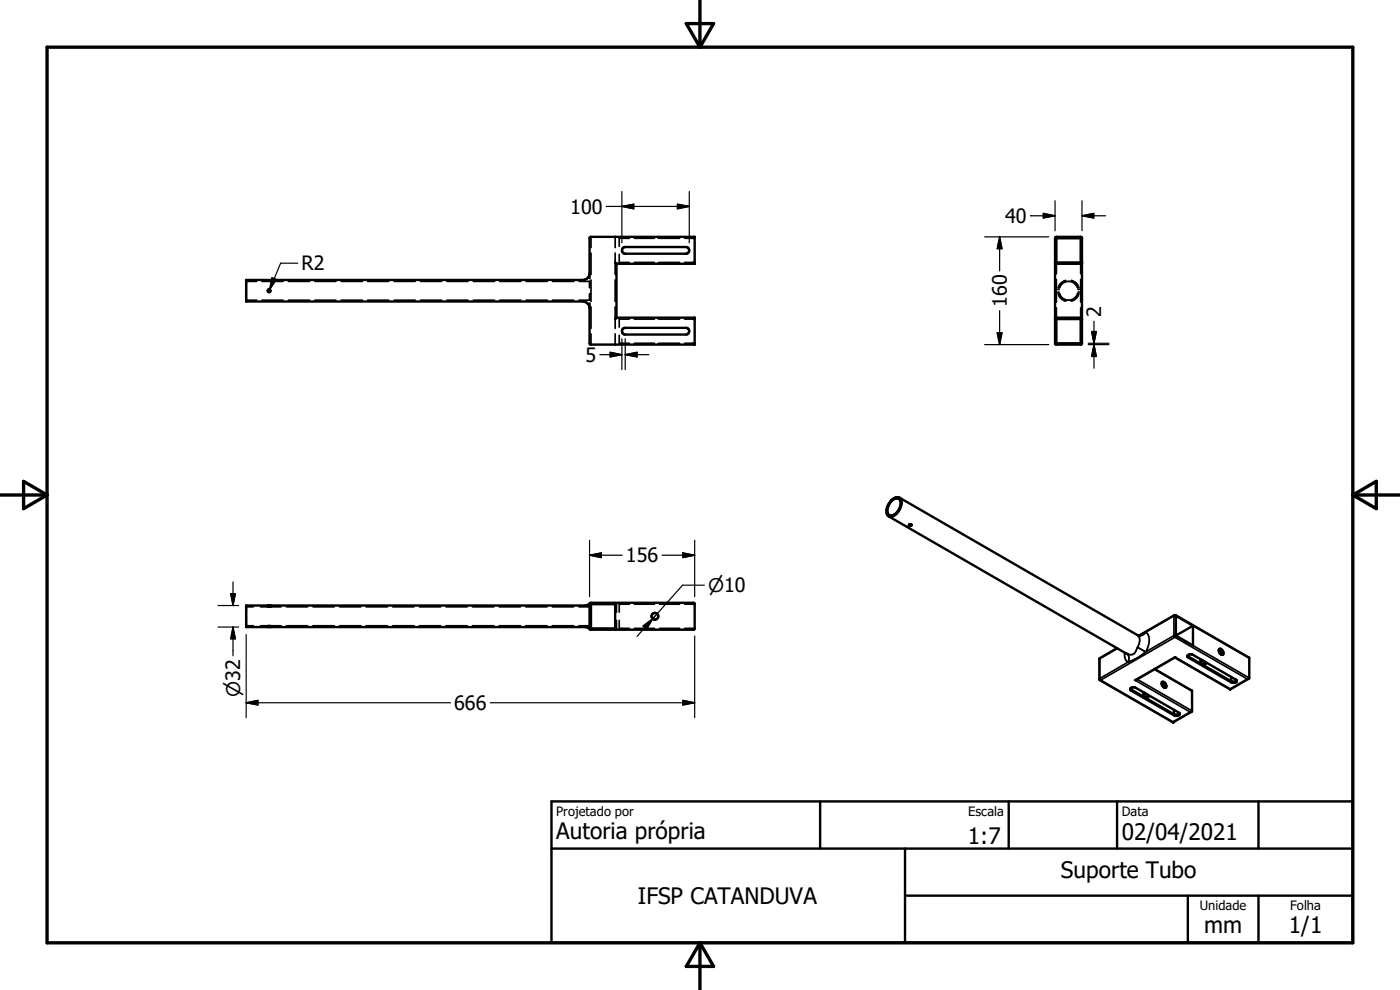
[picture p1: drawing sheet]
<svg xmlns="http://www.w3.org/2000/svg" width="297mm" height="210mm" viewBox="0 0 297 210" stroke-linecap="round" stroke-linejoin="round" font-family="sans-serif">
<g fill="none" stroke="#000" stroke-width=".51">
<path d="M125.1 58a1.39 1.39 0 0 1-1.4 1.4h-71.5v4.6h71.5a1.43 1.43 0 0 1 1.4 1.4M130.5 55.7l.3 .3M130.8 56v11.4M132.3 52.5l13.2-.1a.71 .71 0 0 1 .7 .7 .71 .71 0 0 1-.7 .7h-12.9a.72 .72 0 0 1-.6-.5 .72 .72 0 0 1 .3-.8zM147.1 55.7l.2 .3M147.4 50.2l-22.1 .1-.2 .2v8.5M147.4 50.2v5.8h-16.6M147.4 50.2l-.3 .3M223.8 55.7l.2 .3h5.3l.2-.2M223.9 50.4l.2-.2h5.2l.2 .2v22.5l-.2 .2h-5.3l-.2-.3zM224.1 50.5h5.2v5.2h-5.2zM125.1 64.4v8.4l.3 .3h22v-5.7"/>
<path d="M130.8 67.4l-.3 .3M130.8 67.4h16.6M132.1 69.8l.5-.3h12.9a.71 .71 0 0 1 .7 .8 .71 .71 0 0 1-.7 .7h-12.9a.72 .72 0 0 1-.6-.5 .72 .72 0 0 1 .1-.7zM147.1 72.8l.2 .3M147.4 67.4l-.3 .3M224.1 67.7h5.2v5.1h-5.2zM229.5 67.6l-.2-.2h-5.2l-.3 .3M188.5 109.5l50.5 29.2M189.1 106.1a1.29 1.29 0 0 1 2-.3 3 3 0 0 1-2.2 3.8 1.18 1.18 0 0 1-.8-1.6l.3-1zM189.2 106.3a1.03 1.03 0 0 1 1.8-.1 2.68 2.68 0 0 1-2 3.2 1.25 1.25 0 0 1-.6-2zM190.8 105.6l50.5 29.1 .5 .1M192.9 111.3h.4"/>
<path d="M193.3 111.3a.22 .22 0 0 1-.2 .3 .22 .22 0 0 1-.2-.3M193.3 111.3h-.4M52.2 128.5h71.9l.5-.1 .8-.5h21.7l.3 .3v5.1l-.2 .3h-21.8l-.8-.5-.5-.1h-71.9zM56.9 133h-.1M125.1 128l.1 5.5M125.4 128.2h5.1v5.1h-5.1zM237 137.5l-3.8 2.3 .1 4.4 15.6 9M239 138.7h.1M241.7 134.8l7.4-4.3h.3l15.6 9v4.3l-.4 .2M249.3 139.4v.1M249.3 139.5l-8.5 4.8M249.3 139.5l11.7 6.8 3.9-2.3"/>
<path d="M251.9 139.1l9.3 5.4M251.9 139.1l.5-.3h.5l9.4 5.5a.52 .52 0 0 1-.2 .5 .52 .52 0 0 1-.6 .1l-9.4-5.4-.2-.2zM253.1 132.7l-3.6 2.1M253.1 132.7l-3.6-2.1v4.2M253.1 132.7v4.2l-3.6-2.1M254.8 140a.92 .92 0 0 1 .7 1.2M254.8 139.9a.76 .76 0 0 0 .1 .9 .76 .76 0 0 0 .8 .2l-.1-.6M258.6 137.7a.76 .76 0 0 1 .8 .4 .76 .76 0 0 1 0 .8 .89 .89 0 0 1-.8-1.2zM258.6 137.8a.95 .95 0 0 1 .7 1.1M239.8 146.1l9.3 5.4M239.9 146l.5-.2 .6 .1 9.1 5.3a.42 .42 0 0 1 .1 .5 .42 .42 0 0 1-.6 .2l-.5-.2-9.1-5.2-.2-.3zM242.7 147a.9 .9 0 0 1 .6 1.1"/>
<path d="M242.7 146.9a.74 .74 0 0 0 .1 .8 .74 .74 0 0 0 .7 .3v-.6M245 141.9l7.9 4.7v4.3l-.4 .2M246.5 144.7a.91 .91 0 0 1 .7 1.2M246.5 144.7a.76 .76 0 0 1 .8 .3 .76 .76 0 0 1 0 .9 .89 .89 0 0 1-.8-1.2zM248.9 153.1v.1M249.1 150.6v.9M250.2 151.3a.99 .99 0 0 1-1.1 .2M252.8 151l-3.9 2.2M261 146.2h.1M261.2 143.6v.9M262.4 144.4l-.5 .2-.7-.1M117 170h170v30h-170z"/>
<path d="M174 170v10M214 170v10M237 170v10M267 170v10M117 180h170M192 180v20M192 190h95M252 190v10M267 190v10"/>
<circle cx="57.1" cy="61.7" r=".29"/>
<circle cx="138.9" cy="130.7" r=".71"/>
</g>
<g fill="none" stroke="#000" stroke-width=".36">
<path d="M52.2 59.7h2.3M55.6 59.7h4.5M61.2 59.7h4.5M66.8 59.7h4.5M72.4 59.7h4.5M78 59.7h4.5M83.6 59.7h4.5M89.2 59.7h4.5M94.8 59.7h4.5M100.4 59.7h4.5M106 59.7h4.5M111.6 59.7h4.5"/>
<path d="M117.2 59.7h4.5M122.8 59.7h2.3v1.3M125.4 50.2v2.3M125.4 53.7v4.5M125.4 59.4v4.6M130.5 50.2v2.3M130.5 53.7v4.5M130.5 59.4v4.6M131.4 54v1.7h2.1M133.5 50.5h-2.1v1.7M134.6 50.5h4.2M134.6 55.7h4.2"/>
<path d="M138.2 50.2v.1M138.2 50.4v.1M138.2 55.7v.1M138.2 55.9v.1M139.7 50.2v.1M139.7 50.4v.1M139.7 55.7v.1M139.7 55.9v.1M139.9 50.5h4.3M139.9 55.7h4.3M145.2 50.5h2.2M145.2 55.7h2.2"/>
<path d="M223.8 53.8h.1M223.8 52.4h.1M224 53.8h.1M224 52.4h.1M224.1 50.2v.1M224.1 50.4v.1M224.1 55.7v2.4M224.1 59.3v4.8M226 50.2v.1M226 50.4v.1M226 55.7v.1M226 55.9v.1"/>
<path d="M226.1 59.5a2.19 2.19 0 0 0-1.6 1.6M227.3 59.5a2.13 2.13 0 0 1 1.6 1.6M227.4 50.2v.1M227.4 50.4v.1M227.4 55.7v.1M227.4 55.9v.1M229.3 50.2v.1M229.3 50.4v.1M229.3 55.7v2.4M229.3 59.3v4.8M229.3 53.8h.1M229.3 52.4h.1"/>
<path d="M229.4 53.8h.1M229.4 52.4h.1M52.2 63.7h2.3M55.6 63.7h4.5M61.2 63.7h4.5M66.8 63.7h4.5M72.4 63.7h4.5M78 63.7h4.5M83.6 63.7h4.5M89.2 63.7h4.5M94.8 63.7h4.5M100.4 63.7h4.5"/>
<path d="M106 63.7h4.5M111.6 63.7h4.5M117.2 63.7h4.5M125.1 62.4v1.3h-2.3M125.4 65.1v4.6M125.4 70.8v2.3M130.5 65.1v4.6M130.5 70.8v2.3M131.4 71.1v1.7h2.1M133.5 67.7h-2.1v1.7M134.6 67.7h4.2M134.6 72.8h4.2"/>
<path d="M138.2 67.4v.1M138.2 67.6v.1M138.2 72.8v.1M138.2 73v.1M139.7 67.4v.1M139.7 67.6v.1M139.7 72.8v.1M139.7 73v.1M139.9 67.7h4.3M139.9 72.8h4.3M145.2 67.7h2.2M145.2 72.8h2.2"/>
<path d="M223.8 71h.1M223.8 69.5h.1M224 71h.1M224 69.5h.1M224.1 65.3v2.4M224.1 72.8v.1M224.1 73v.1M224.4 62h.1M224.4 61.4h.1M224.5 62.3a2.19 2.19 0 0 0 1.6 1.6M224.6 62h.1M224.6 61.4h.1"/>
<path d="M224.8 62.3a1.99 1.99 0 0 0 1.9 1.4 1.99 1.99 0 0 0 1.9-1.4M224.8 61.1a1.99 1.99 0 0 1 1.9-1.4 1.99 1.99 0 0 1 1.9 1.4M226 67.4v.1M226 67.6v.1M226 72.8v.1M226 73v.1M227.4 67.4v.1M227.4 67.6v.1M227.4 72.8v.1M227.4 73v.1M228.7 62h.1M228.7 61.4h.1"/>
<path d="M228.9 62h.1M228.9 61.4h.1M228.9 62.3a2.19 2.19 0 0 1-1.6 1.6M229.3 65.3v2.4M229.3 72.8v.1M229.3 73v.1M229.3 71h.1M229.3 69.5h.1M229.4 71h.1M229.4 69.5h.1M52.2 128.7h1.5M52.2 132.7h1.5"/>
<path d="M55.3 128.7l1.7 .1M55.3 132.7h1.5M56.8 128.5v.1M56.8 128.6v.1M56.8 132.7v.1M56.8 132.9v.1M57 132.7h-.2M57.2 132.7l.2 .1M57.4 128.5v.1M57.4 128.6v.1M57.4 132.9v.1M57.4 132.7h2.2"/>
<path d="M59.6 128.7l-2.4 .1M60.8 128.7h4.5M60.8 132.7h4.5M66.4 128.7h4.5M66.4 132.7h4.5M72 128.7h4.6M72 132.7h4.6M77.7 128.7h4.5M77.7 132.7h4.5M83.3 128.7h4.5M83.3 132.7h4.5M89 128.7h4.5"/>
<path d="M89 132.7h4.5M94.6 128.7h4.5M94.6 132.7h4.5M100.3 128.7h4.5M100.3 132.7h4.5M105.9 128.7h4.5M105.9 132.7h4.5M111.5 128.7h4.6M111.5 132.7h4.6M117.2 128.7h4.5M117.2 132.7h4.5M122.8 128.7h2.3"/>
<path d="M122.8 132.7h2.3M130.5 127.9h.2M130.7 133.6h-.2M130.8 128v1.9M130.8 131.6v1.9M131.4 131.6v1.7h2.1M131.9 127.9v.1M131.9 128.1v.1M131.9 133.3v.1M131.9 133.5v.1M133.5 128.2h-2.1v1.7M134.6 128.2h4.2"/>
<path d="M134.6 133.3h4.2M139.9 128.2h4.3M139.9 133.3h4.3M145.2 128.2h2.2M145.2 133.3h2.2M146.2 127.9v.1M146.2 128.1v.1M146.2 133.3v.1M146.2 133.5v.1M233.3 139.7v4.2M233.3 139.7l-.1 .2M233.4 139.6l-.1 .1"/>
<path d="M237.1 137.5l-3.8 2.2M238.6 138.4l.1 1.4 .6 .7M241.3 134.7h.1M241.3 134.7a2.11 2.11 0 0 1-.1 2.8 1.43 1.43 0 0 1-2.2 1.2 1.3 1.3 0 0 1 .3 1.8M241.3 137.3l1.8 1M243.1 134.1a1.35 1.35 0 0 1-1.8 .6M243.1 134.1a2.75 2.75 0 0 1 .4 3.3l-.4 .9M243.1 138.3l-1.9 1.3-1.9 .9M243.1 134.1l-1.4 .7M249.1 130.6v4.2M249.1 130.6l-6 3.5M249.1 134.8l-6 3.5"/>
<path d="M249.1 134.8h.4l-.2 .4M249.1 134.8l.2 .4M249.1 130.5v.1M249.3 135.2l-15.8 9.1M249.3 135.2l15.3 8.8-3.6 2.2-11.7-6.8-8.5 4.9 11.7 6.8-3.6 2-15.4-8.8M249.4 130.5l.1 .1h-.4M252.1 139.3v.2M253.1 136.9l11.9 6.9M253.1 132.7l11.9 6.9M233.3 143.9l.2 .4M233.3 143.9l-.1 .1M233.5 144.3h-.1"/>
<path d="M239.3 140.5l-6 3.4M240 146.3v.2M241.3 144.1l11.6 6.7M244.9 142l8 4.6M249.1 151.5v.2M261.2 144.5v.3"/>
</g>
<g fill="#000">
<circle cx="130.8" cy="56" r=".25"/>
<circle cx="125.1" cy="62.4" r=".18"/>
<circle cx="57" cy="132.7" r=".18"/>
<circle cx="57" cy="128.8" r=".18"/>
<circle cx="57.4" cy="133" r=".25"/>
<circle cx="57.4" cy="128.5" r=".25"/>
<circle cx="57.4" cy="128.7" r=".18"/>
<circle cx="239.1" cy="138.7" r=".25"/>
<circle cx="241.8" cy="134.8" r=".25"/>
<circle cx="249.3" cy="139.5" r=".25"/>
<circle cx="248.9" cy="153.2" r=".25"/>
</g>
<path d="M10 10h277v190h-277zM145.6 5h5.8l-2.9 5zM148.5 0v10M0 105h10M5 102.1l5 2.9-5 2.9zM287 105h10M287 105l5-2.9v5.8zM148.5 200v10M148.5 200l2.9 5h-5.8z" fill="none" stroke="#000" stroke-width=".71"/>
<g fill="none" stroke="#000" stroke-width=".25">
<path d="M57.7 58.9l.9 .4-1.4 2.1zM63.2 55.8h-3.7l-2.3 5.6M128.6 43.8h17.6M131.9 43.8l2.5-.5v1zM131.9 40.6v10.9M143.7 43.3l2.5 .5-2.5 .5zM146.2 40.6v10.9M208.9 50.2h13.6M212.1 50.2v7.3M212.1 50.2l.5 2.6h-1zM218.6 45.8h5.2M221.3 45.3l2.5 .5-2.5 .5z"/>
<path d="M223.8 42.6v6.3M229.5 45.8h5.1M229.5 45.8l2.5-.5v1zM229.5 42.6v6.3M127.3 75.2h4.6M129.4 74.7l2.5 .5-2.5 .5zM131.9 71.9v6.5M132.6 75.2h5M132.6 75.2l2.6-.5v1zM132.6 71.9v6.5M208.9 73.1h13.6M211.6 70.6h1l-.5 2.5z"/>
<path d="M212.1 65.9v7.2M230.9 73.1h4.4M230.9 72.8h4.4M231.6 70.3h1l-.5 2.5zM232.1 68.2v4.6M232.1 73.1v5M232.1 73.1l.5 2.5h-1zM125.1 117.8h6.9M125.1 117.8l2.5-.5v1zM125.1 114.6v12M140.5 117.8h6.9M144.9 117.3l2.5 .5-2.5 .5z"/>
<path d="M147.4 114.6v12M46.3 133h4.3M46.3 128.5h4.3M48.9 125.9h1l-.5 2.6zM49.4 123.4v5.1M49.4 133v6.1M49.4 133l.5 2.5h-1zM52.2 134.6v17.7M136.4 132.8l2.1-1.5-1.3 2.2zM138.5 131.3l-3.3 3.7M139.4 130.2l-.9 1.1M147.4 134.9v17.4"/>
<path d="M149.4 124.1h-4.6l-6.3 7.2M52.2 149.1h43.4M52.2 149.1l2.5-.5v1zM104 149.1h43.4M144.9 148.6l2.5 .5-2.5 .5z"/>
</g>
<g fill="#000" stroke="#000" stroke-width=".25">
<path d="M57.7 58.9l.9 .4-1.4 2.1zM131.9 43.8l2.5-.5v1zM143.7 43.3l2.5 .5-2.5 .5zM212.1 50.2l.5 2.6h-1zM221.3 45.3l2.5 .5-2.5 .5zM229.5 45.8l2.5-.5v1zM129.4 74.7l2.5 .5-2.5 .5zM132.6 75.2l2.6-.5v1zM211.6 70.6h1l-.5 2.5zM231.6 70.3h1l-.5 2.5zM232.1 73.1l.5 2.5h-1zM125.1 117.8l2.5-.5v1z"/>
<path d="M144.9 117.3l2.5 .5-2.5 .5zM48.9 125.9h1l-.5 2.6zM49.4 133l.5 2.5h-1zM136.4 132.8l2.1-1.5-1.3 2.2zM52.2 149.1l2.5-.5v1zM144.9 148.6l2.5 .5-2.5 .5z"/>
</g>
<g font-size="4.8">
<text x="118" y="178.1">Autoria própria</text>
<text x="205.4" y="179">1:7</text>
<text x="238" y="178.2">02/04/2021</text>
<text x="135.3" y="191.8">IFSP CATANDUVA</text>
<text x="225.1" y="186.4">Suporte Tubo</text>
<text x="255.4" y="197.9">mm</text>
<text x="273.4" y="198">1/1</text>
</g>
<g font-size="4.2">
<text x="121" y="45.3">100</text>
<text x="213.2" y="47.3">40</text>
<text x="64" y="57.4">R2</text>
<text x="213.6" y="65.1" transform="rotate(-90 213.6 65.1)">160</text>
<text x="233.6" y="67.4" transform="rotate(-90 233.6 67.4)">2</text>
<text x="124.2" y="76.8">5</text>
<text x="132.8" y="119.3">156</text>
<text x="96.4" y="150.6">666</text>
</g>
<g font-size="4">
<text x="150.2" y="125.6">n10</text>
<text x="50.9" y="147.9" transform="rotate(-90 50.9 147.9)">n32</text>
</g>
<g font-size="2.7">
<text x="118" y="173.1">Projetado por</text>
<text x="205.4" y="173.1">Escala</text>
<text x="238" y="173">Data</text>
<text x="254.6" y="193.1">Unidade</text>
<text x="273.7" y="193.1">Folha</text>
</g>
</svg>
